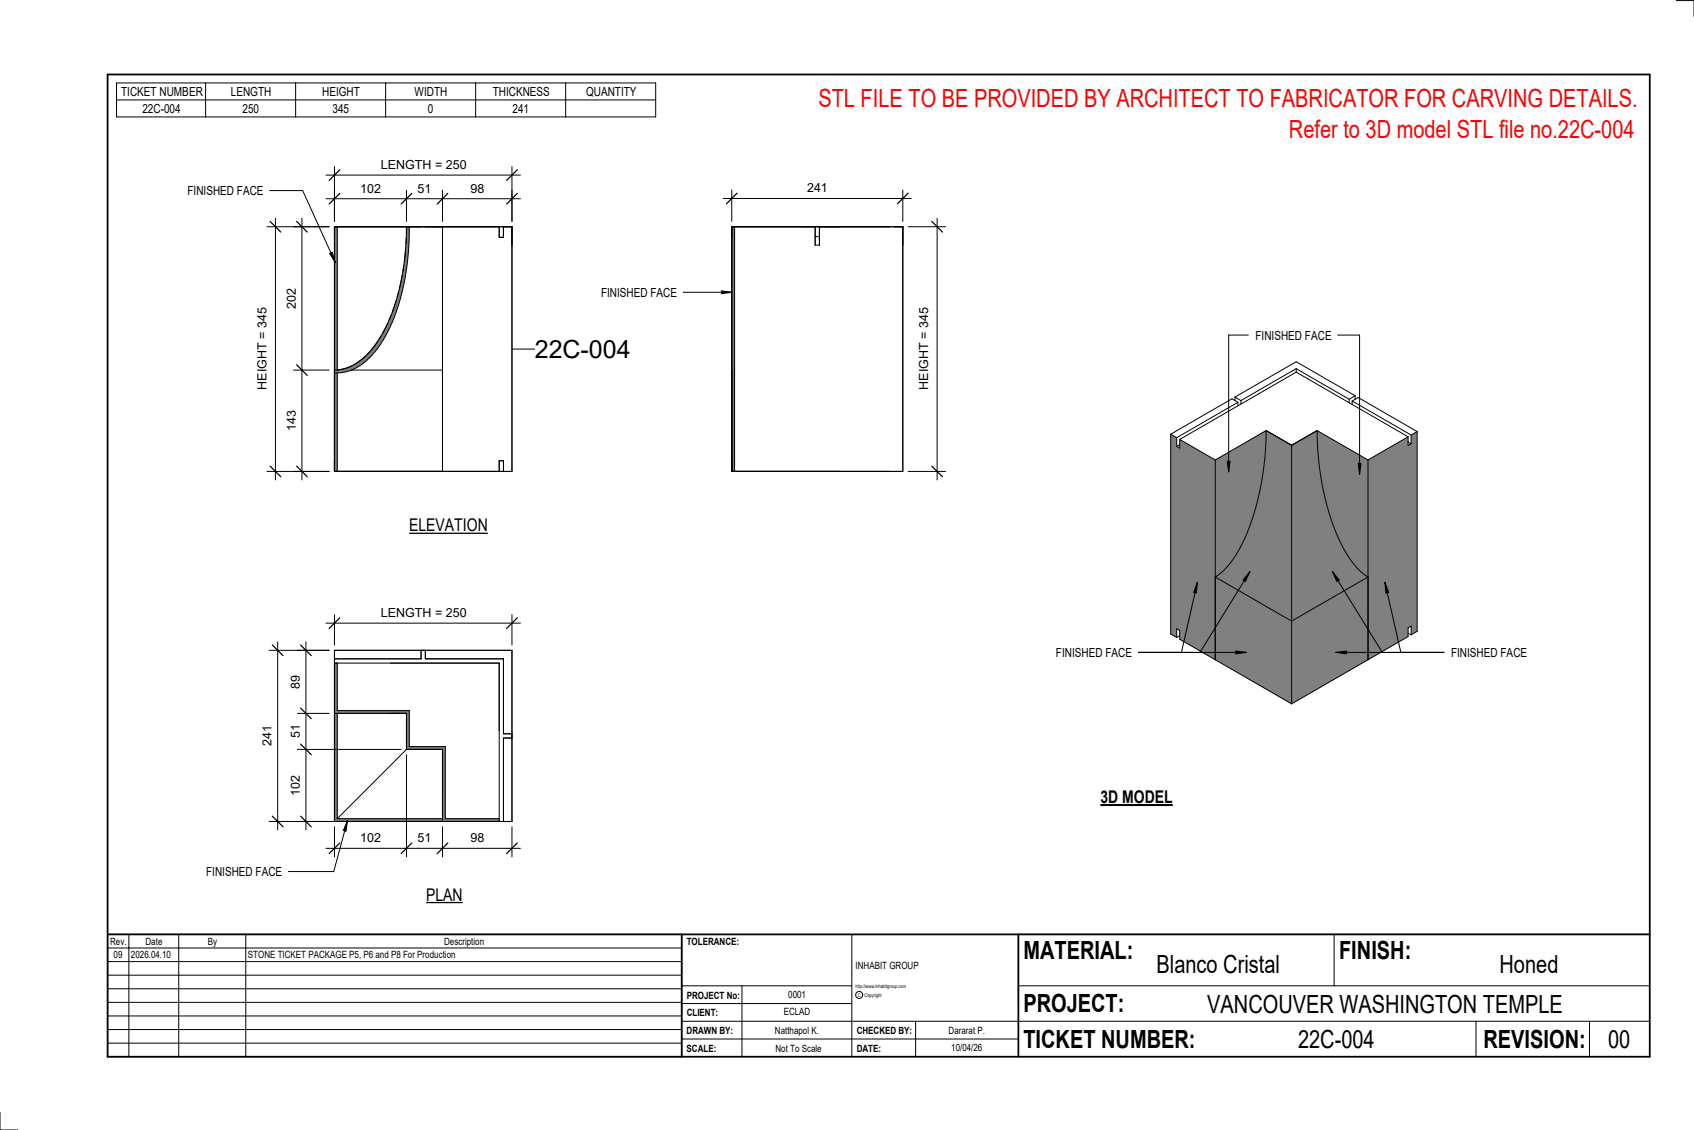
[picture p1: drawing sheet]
<svg xmlns="http://www.w3.org/2000/svg" width="914mm" height="610mm" viewBox="0 0 914 610" stroke-linecap="round" stroke-linejoin="round" font-family="sans-serif">
<g fill="#808080">
<path d="M656 311l41 24v45l-41-24z"/>
<path d="M683 232l14 8v95l-41-24a55 55 0 0 0 19-29 155 155 0 0 0 8-50z"/>
<path d="M697 335l41-24v45l-41 24z"/>
<path d="M697 240l14-8a135 135 0 0 0 17 68 33 33 0 0 0 10 11l-41 24z"/>
<path d="M632 234l3 2v5l2 1v-5l19 11v108l-19-11v-5l-2-1v5l-3-2z"/>
<path d="M656 248l27-16a135 135 0 0 1-16 68 34 34 0 0 1-11 11z"/>
<path d="M711 232l27 16v63a55 55 0 0 1-19-29 155 155 0 0 1-8-50z"/>
<path d="M738 248l22-12v4l2-1v-4l3-2v108l-3 1v-4l-2 1v4l-22 13z"/>
</g>
<g fill="none" stroke="#000" stroke-width=".54">
<path d="M700 199l-30 17M700 199l28 16M700 199v2M667 214l3 2M667 214v2M668 217l-33 19M668 217l-3-2-33 19M668 217v2M670 216v2M700 201l60 35M700 201l-63 36M728 215v2"/>
<path d="M730 216l3-2 32 19M730 216l32 19M730 216v2M731 214l-31-19-33 19M731 214l-3 1M731 214v1M632 234v108l3 2M632 234l3 2M635 236v5M637 237l19 11M637 237v5l-2-1M637 240l-2 1"/>
<path d="M683 232a135 135 0 0 1-17 68 33 33 0 0 1-10 11l41 24M683 232l14 8M683 232l-27 16M711 232a135 135 0 0 0 17 68 33 33 0 0 0 10 11l-41 24M711 232l-14 8M711 232l27 16M760 236l-22 12M760 236v4l2-1M760 238l2 1M762 235v4M765 233v108l-3 1M765 233l-3 2"/>
<path d="M656 248v108M697 240v95M738 248v108M697 335v45M635 344v-5l2 1v5l60 35M637 343l-2 1M760 342h2M762 342v-4l-2 1v4l-63 37"/>
</g>
<path d="M395 122h2v132h-2z" fill="#7c7c7c"/>
<path d="M395 122h92v132h-92zM397 122v132M440 122v10h2v-10M440 128h2" fill="none" stroke="#000" stroke-width=".54"/>
<g fill="#7c7c7c">
<path d="M219 122h2a117 117 0 0 1-16 64 29 29 0 0 1-24 15v-1a31 31 0 0 0 24-18 119 119 0 0 0 14-60z"/>
<path d="M181 201v53h1v-53zM181 122v78h1v-78z"/>
</g>
<g fill="none" stroke="#000" stroke-width=".54">
<path d="M181 122h95v132h-95zM182 122v78l4-1 4-2M219 134l-1 7M219 128v4M219 126v-4a112 112 0 0 1-17 65 28 28 0 0 1-21 13M221 122a117 117 0 0 1-16 64 29 29 0 0 1-24 15M269 122v6h3v-6M215 157l-1 3M217 148l-1 7M218 143l-1 3M209 174l-3 6M211 170l-1 3"/>
<path d="M214 162l-2 6M190 200h49v-78v132M193 196l-2 1M197 192l-4 3M200 190l-2 1M204 184l-4 5M206 181l-1 2M182 201v53M269 254v-5h3v5"/>
</g>
<g fill="#7c7c7c">
<path d="M181 385h1v57h57v1h-58z"/>
<path d="M181 358h1v25h39v20h19v39h29v1h-30v-39h-20v-19h-38z"/>
</g>
<g fill="none" stroke="#000" stroke-width=".54">
<path d="M390 107h102M395 102v17M487 102v17M181 351h95v92h-95zM181 358h88v85M182 358v25h39v20h19v39h29M227 351v4h-46M230 351v4h42v41h4M181 385h38M182 385v57M182 385h37M219 385v19"/>
<path d="M276 398h-4v45M219 404l-37 38M219 404h20M239 404v37M239 404v39M182 442h57"/>
</g>
<path d="M398 104l-6 6M490 104l-6 6" fill="none" stroke="#000" stroke-width=".67"/>
<path d="M436 98h11v7h-11z" fill="#fff"/>
<path d="M506 118v141M490 122h20M490 254h20" fill="none" stroke="#000" stroke-width=".54"/>
<path d="M503 119l6 6M503 251l6 6" fill="none" stroke="#000" stroke-width=".67"/>
<path d="M495 166h8v44h-8z" fill="#fff"/>
<path d="M176 107h105M181 103v16M219 103v16M239 103v16M276 103v16" fill="none" stroke="#000" stroke-width=".54"/>
<path d="M183 104l-5 6M222 104l-5 6M242 104l-6 6M279 104l-6 6" fill="none" stroke="#000" stroke-width=".67"/>
<g fill="#fff">
<path d="M194 98h11v7h-11z"/>
<path d="M225 98h8v7h-8z"/>
<path d="M254 98h7v7h-7z"/>
</g>
<path d="M176 94h105M181 90v29M276 90v29" fill="none" stroke="#000" stroke-width=".54"/>
<path d="M183 92l-5 5M279 92l-6 5" fill="none" stroke="#000" stroke-width=".67"/>
<path d="M206 85h45v8h-45z" fill="#fff"/>
<path d="M163 118v141M158 122h20M158 200h20M158 254h20" fill="none" stroke="#000" stroke-width=".54"/>
<path d="M160 119l6 6M160 197l6 6M160 251l6 6" fill="none" stroke="#000" stroke-width=".67"/>
<g fill="#fff">
<path d="M154 155h7v12h-7z"/>
<path d="M154 221h7v12h-7z"/>
</g>
<path d="M149 118v141M144 122h34M144 254h34" fill="none" stroke="#000" stroke-width=".54"/>
<path d="M146 119l6 6M146 251l6 6" fill="none" stroke="#000" stroke-width=".67"/>
<path d="M138 166h7v44h-7z" fill="#fff"/>
<path d="M276 188h13" fill="none" stroke="#000" stroke-width=".54"/>
<path d="M289 181h52v15h-52z" fill="#fff"/>
<path d="M145 351h33M150 346v102M145 443h91" fill="none" stroke="#000" stroke-width=".54"/>
<path d="M147 348l6 6M147 440l6 6" fill="none" stroke="#000" stroke-width=".67"/>
<path d="M140 392h8v11h-8z" fill="#fff"/>
<path d="M176 336h105M181 332v16M276 332v16" fill="none" stroke="#000" stroke-width=".54"/>
<path d="M183 333l-5 6M279 333l-6 6" fill="none" stroke="#000" stroke-width=".67"/>
<path d="M206 327h45v7h-45z" fill="#fff"/>
<path d="M161 351h17M165 346v102M161 385h17M161 404h56M161 443h17" fill="none" stroke="#000" stroke-width=".54"/>
<path d="M162 348l6 6M162 382l6 6M162 401l6 6M162 440l6 6" fill="none" stroke="#000" stroke-width=".67"/>
<g fill="#fff">
<path d="M156 364h7v8h-7z"/>
<path d="M156 391h7v7h-7z"/>
<path d="M156 418h7v11h-7z"/>
</g>
<path d="M219 407v55M176 458h105M181 446v16M239 446v16M276 446v16" fill="none" stroke="#000" stroke-width=".54"/>
<path d="M183 455l-5 6M222 455l-5 6M242 455l-6 6M279 455l-6 6" fill="none" stroke="#000" stroke-width=".67"/>
<g fill="#fff">
<path d="M254 448h7v8h-7z"/>
<path d="M225 448h8v8h-8z"/>
<path d="M194 448h11v8h-11z"/>
</g>
<g fill="none" stroke="#000" stroke-width=".54">
<path d="M905 0h9v9M460 504v66M720 504v28M891 504h-341v37M368 532h92M401 532v38M550 532h341M368 551h523M368 541h92M494 551v19M797 551v19M858 551v19"/>
<path d="M368 561h182M0 600v10h10"/>
<circle cx="464" cy="537" r="1.9"/>
</g>
<path d="M58 40h833v530h-833zM58 504h833M368 504v66M550 504v66" fill="none" stroke="#000" stroke-width=".96"/>
<g fill="#fff">
<path d="M652 534h192v15h-192z"/>
<path d="M513 562h17v6h-17z"/>
<path d="M425 533h10v6h-10z"/>
<path d="M423 543h15v6h-15z"/>
<path d="M418 553h24v6h-24z"/>
<path d="M624 513h68v15h-68z"/>
<path d="M809 513h33v15h-33z"/>
<path d="M512 553h20v6h-20z"/>
<path d="M701 553h41v15h-41z"/>
<path d="M442 45h443v16h-443z"/>
<path d="M868 553h12v15h-12z"/>
<path d="M61 512h5v6h-5z"/>
</g>
<g fill="none" stroke="#000" stroke-width=".54">
<path d="M63 45h291v18h-291zM63 54h291M111 45v18M160 45v18M208 45v18M257 45v18M305 45v18M58 504h310v66h-310zM58 519h310M58 511h310M70 504v66M96 504v66"/>
<path d="M133 504v66M58 533h310M58 526h310M58 555h310M58 548h310M58 541h310M58 563h310"/>
</g>
<path d="M221 278h42v11h-42z" fill="#fff"/>
<path d="M221 288h42" fill="none" stroke="#000" stroke-width=".69" stroke-linecap="butt"/>
<path d="M230 477h20v11h-20z" fill="#fff"/>
<path d="M230 487h20" fill="none" stroke="#000" stroke-width=".69" stroke-linecap="butt"/>
<path d="M594 424h39v12h-39z" fill="#fff"/>
<path d="M594 434h39" fill="none" stroke="#000" stroke-width="1.1" stroke-linecap="butt"/>
<path d="M696 62h188v15h-188z" fill="#fff"/>
<path d="M188 443l-1 5h-2zM188 443l-8 27h-24" fill="none" stroke="#000" stroke-width=".54"/>
<path d="M188 443l-1 5h-2z" fill="#000"/>
<path d="M111 466h41v8h-41z" fill="#fff"/>
<path d="M369 158h26M389 157l6 1h-6z" fill="none" stroke="#000" stroke-width=".54"/>
<path d="M389 157l6 1h-6z" fill="#000"/>
<path d="M324 154h41v8h-41z" fill="#fff"/>
<path d="M146 103h17l18 39M178 137l1-1 2 6z" fill="none" stroke="#000" stroke-width=".54"/>
<path d="M178 137l1-1 2 6z" fill="#000"/>
<path d="M101 99h41v8h-41z" fill="#fff"/>
<path d="M646 314v6h-2zM646 314l-8 38M675 308l-3 6-1-1zM675 308l-27 44M614 352h59M667 351l6 1-6 1z" fill="none" stroke="#000" stroke-width=".54"/>
<path d="M646 314v6h-2zM675 308l-3 6-1-1zM667 351l6 1-6 1z" fill="#000"/>
<path d="M570 348h41v8h-41z" fill="#fff"/>
<path d="M674 181h-11v74M722 181h12v75M662 249h2l-1 6zM733 250h2l-1 6z" fill="none" stroke="#000" stroke-width=".54"/>
<path d="M662 249h2l-1 6zM733 250h2l-1 6z" fill="#000"/>
<path d="M678 177h40v8h-40z" fill="#fff"/>
<path d="M719 308l4 5-1 1zM748 314l2 6h-2zM721 352l6-1v2z" fill="#000"/>
<path d="M719 308l4 5-1 1zM719 308l27 44M748 314l2 6h-2zM748 314l8 38M721 352l6-1v2zM721 352h58" fill="none" stroke="#000" stroke-width=".54"/>
<path d="M783 348h41v8h-41z" fill="#fff"/>
<g font-size="13.5" fill="#f00">
<text x="442" y="58">STL FILE TO BE PROVIDED BY ARCHITECT TO FABRICATOR FOR CARVING DETAILS.</text>
<text x="696" y="75">Refer to 3D model STL file no.22C-004</text>
</g>
<g font-size="13.5">
<text x="289" y="193">22C-004</text>
<text x="552" y="517">MATERIAL:</text>
<text x="723" y="517">FINISH:</text>
<text x="624" y="525">Blanco Cristal</text>
<text x="809" y="525">Honed</text>
<text x="552" y="546">PROJECT:</text>
<text x="652" y="546">VANCOUVER WASHINGTON TEMPLE</text>
<text x="552" y="565">TICKET NUMBER:</text>
<text x="701" y="565">22C-004</text>
<text x="801" y="565">REVISION:</text>
<text x="868" y="565">00</text>
</g>
<g font-size="9.4">
<text x="221" y="287">ELEVATION</text>
<text x="594" y="433">3D MODEL</text>
<text x="230" y="486">PLAN</text>
</g>
<g font-size="6.7">
<text x="65" y="52">TICKET NUMBER</text>
<text x="125" y="52">LENGTH</text>
<text x="174" y="52">HEIGHT</text>
<text x="224" y="52">WIDTH</text>
<text x="266" y="52">THICKNESS</text>
<text x="316" y="52">QUANTITY</text>
<text x="77" y="61">22C-004</text>
<text x="131" y="61">250</text>
<text x="179" y="61">345</text>
<text x="231" y="61">0</text>
<text x="277" y="61">241</text>
<text x="206" y="91">LENGTH = 250</text>
<text x="101" y="105">FINISHED FACE</text>
<text x="194" y="104">102</text>
<text x="225" y="104">51</text>
<text x="254" y="104">98</text>
<text x="436" y="104">241</text>
<text x="324" y="160">FINISHED FACE</text>
<text x="160" y="167" transform="rotate(-90 160 167)">202</text>
<text x="678" y="183">FINISHED FACE</text>
<text x="144" y="210" transform="rotate(-90 144 210)">HEIGHT = 345</text>
<text x="501" y="210" transform="rotate(-90 501 210)">HEIGHT = 345</text>
<text x="160" y="233" transform="rotate(-90 160 233)">143</text>
<text x="206" y="333">LENGTH = 250</text>
<text x="570" y="354">FINISHED FACE</text>
<text x="783" y="354">FINISHED FACE</text>
<text x="162" y="372" transform="rotate(-90 162 372)">89</text>
<text x="162" y="398" transform="rotate(-90 162 398)">51</text>
<text x="147" y="403" transform="rotate(-90 147 403)">241</text>
<text x="162" y="429" transform="rotate(-90 162 429)">102</text>
<text x="194" y="454">102</text>
<text x="225" y="454">51</text>
<text x="254" y="454">98</text>
<text x="111" y="473">FINISHED FACE</text>
</g>
<g font-size="5.4">
<text x="59" y="510">Rev.</text>
<text x="79" y="510">Date</text>
<text x="112" y="510">By</text>
<text x="240" y="510">Description</text>
<text x="371" y="510">TOLERANCE:</text>
<text x="61" y="517">09</text>
<text x="71" y="517">2026.04.10</text>
<text x="134" y="517">STONE TICKET PACKAGE P5, P6 and P8 For Production</text>
<text x="462" y="523">INHABIT GROUP</text>
<text x="371" y="539">PROJECT No:</text>
<text x="425" y="538">0001</text>
<text x="371" y="548">CLIENT:</text>
<text x="423" y="548">ECLAD</text>
<text x="371" y="558">DRAWN BY:</text>
<text x="418" y="558">Natthapol K.</text>
<text x="462" y="558">CHECKED BY:</text>
<text x="512" y="558">Dararat P.</text>
<text x="371" y="567">SCALE:</text>
<text x="419" y="567">Not To Scale</text>
<text x="462" y="567">DATE:</text>
<text x="513" y="567">10/04/26</text>
</g>
<g font-size="2.7">
<text x="462" y="533">http://www.inhabitgroup.com</text>
<text x="463" y="538">C</text>
<text x="467" y="538">Copyright</text>
</g>
</svg>
